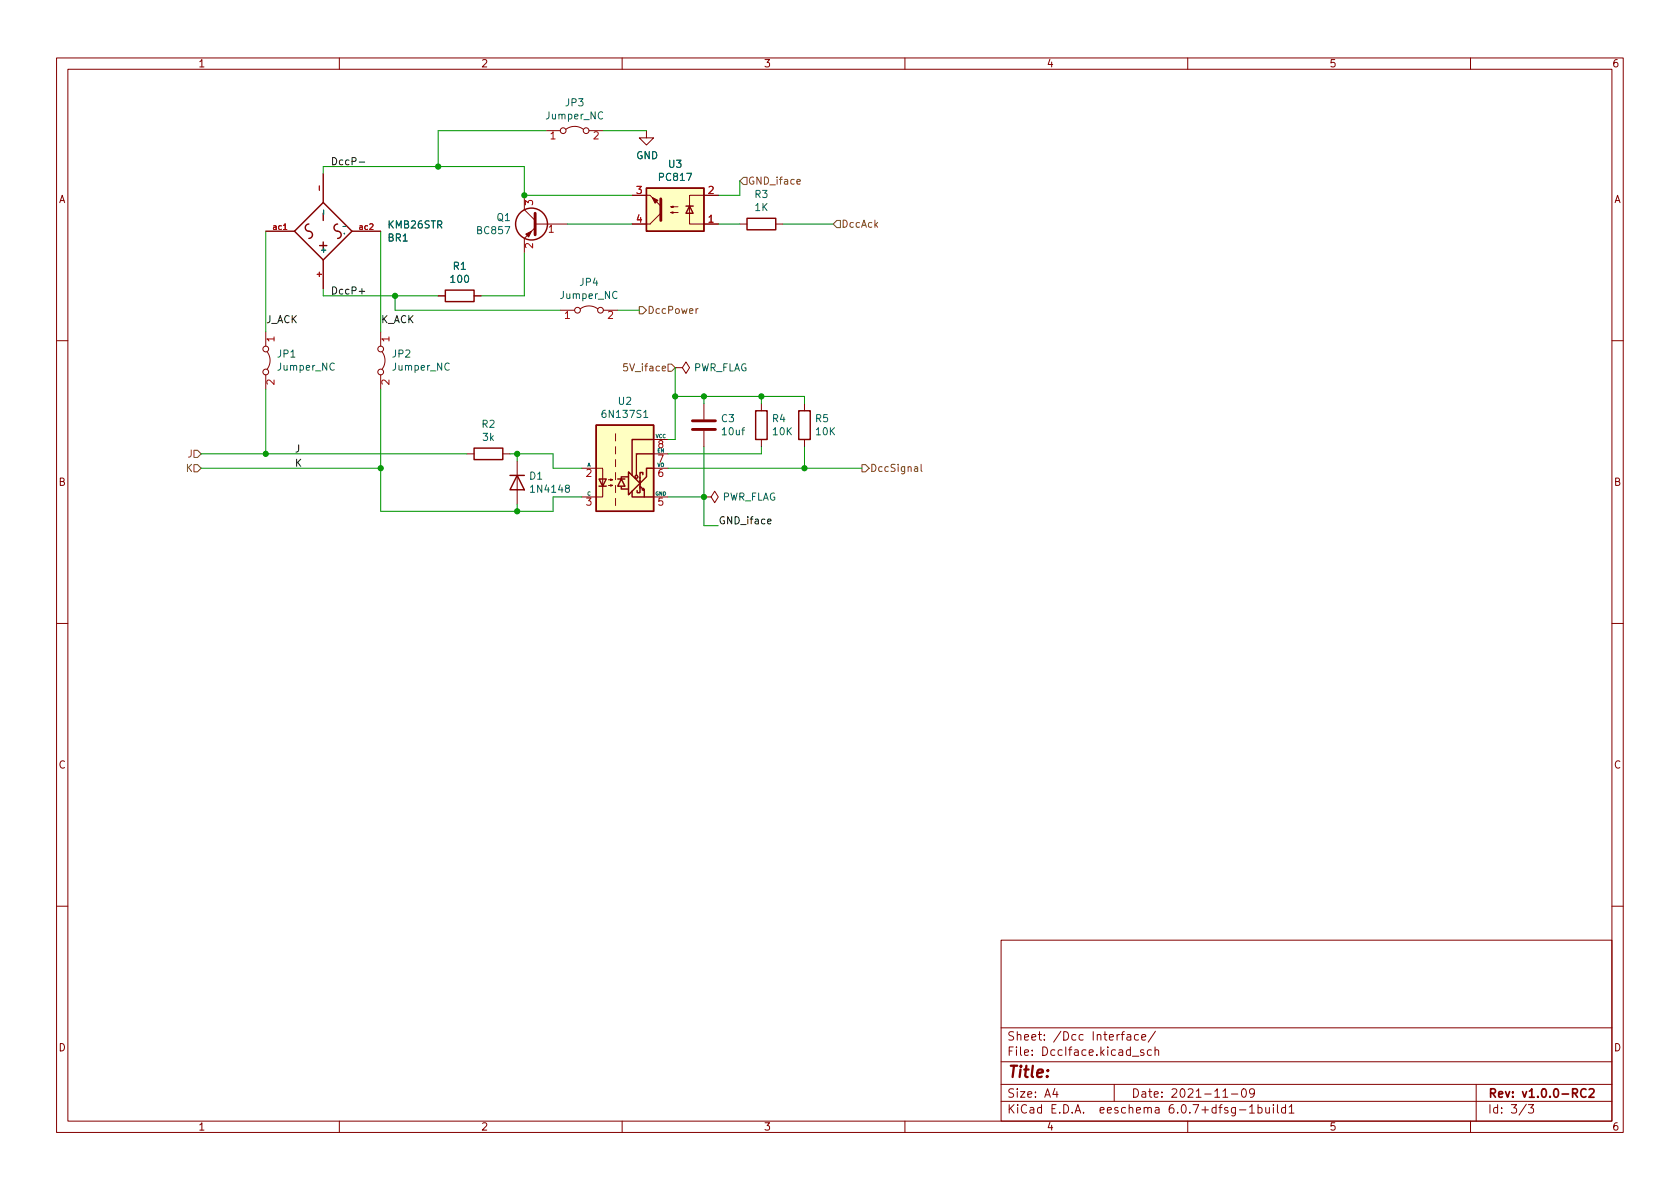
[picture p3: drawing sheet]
<svg xmlns="http://www.w3.org/2000/svg" width="297mm" height="210mm" viewBox="0 0 297 210" stroke-linecap="round" stroke-linejoin="round" font-family="sans-serif">
<g fill="none" stroke="#840000" stroke-width=".18">
<path d="M10 10.2h277v190.1h-277zM12 12.2h273v186.1h-273zM60 10.2v2M110 10.2v2M160 10.2v2M210 10.2v2M260 10.2v2M57.1 30.7v5.1M92.7 34.5v2.6l1.9 1.9M94.6 39.6h5.7M96.5 23.1h2.6M100.1 22.9a2.54 2.54 0 0 1 3 0"/>
<path d="M104.1 23.1h2.6M111.8 34.5h3.1M114.3 23.1v1.3h1.3l-1.3 1.2-1.3-1.2h1.3M116.8 37.7l-1.9 1.9h-3.1M118.6 36.6l.4 .1v-.3l-.4 .2h1.3M118.6 37.6l.4 .1v-.2l-.4 .1h1.3M127 34.5h-5.1v5.1h5.1M130.8 39.6h1.3M137.2 39.6h1.2M47 40.9h5.1M47 58.7v2.5M57.1 46v5"/>
<path d="M62.2 40.9h5.1M67.3 58.7v2.5M77.5 52.3h1.2M83.8 52.3h1.3M94.6 40.3l-1.9 1.9v2.5M99.1 54.9h2.5M102.6 54.6a2.54 2.54 0 0 1 3.1 0M106.7 54.9h2.5M10 60.2h2M47 66.3v2.5M47.2 62.2a2.54 2.54 0 0 1 0 3.1M67.3 66.3v2.5"/>
<path d="M67.6 62.2a2.54 2.54 0 0 1 0 3.1M108.8 76.7v1.3M108.8 79v1.3M115.6 77.7h2.5M119.4 65h1.2l.7-1 .6 1-.6 1-.7-1M119.4 65h.1M124.5 71.4v2.8M124.5 76.2v2.8M134.6 71.4v1.2M134.6 77.7v1.3M142.2 71.4v1.2M142.2 77.7v1.3"/>
<path d="M285 60.2h2M82.5 80.3h1.3M88.9 80.3h1.3M91.4 81.5v7.6M102.9 82.8h3.7v5.1h-3.7M107.6 85.8h.7l-.4 .2v-.3l.4 .1M107.6 84.8h.7l-.4 .2v-.3l.4 .1M108.8 81.3v1.2M108.8 83.6v1.2M108.8 85.8v1.3M108.8 88.1v1.3M115.6 82.8h2.5"/>
<path d="M115.6 87.9h2.5M115.6 80.3h2.5M124.5 87.9h1.2l.7-1 .6 1-.6 1-.7-1M124.5 87.9h.1M10 110.2h2M285 110.2h2M10 160.2h2M177 166.3h108v32h-108zM285 160.2h2M60 198.3v2M110 198.3v2M160 198.3v2"/>
<path d="M177 194.8h108M177 191.8h108M177 187.8h108M177 181.8h108M186.5 192.5l-.4 1h1M186.9 193v1M197 191.8v3M199.3 183h.6v.9M199.9 183.3l-.5 .1a.29 .29 0 0 0-.2 .2 .29 .29 0 0 0 .2 .3h.5M200.2 186.8h1.2M201.3 183l-.4-.1-.3 .3v.4l.1 .3h.6M201.9 183.4l.7-.1-.1-.3-.4-.1-.2 .2v.8h.6"/>
<path d="M202.2 185.7l-.3-.1-.3 .2 .1 .3 .5 .1v.4h-.6M203.6 185.7l-.5-.1-.2 .3v.4l.1 .3h.6M204.2 185.8l.2-.2 .4 .1 .1 .9M204.2 185.1v1.5M204.3 182.4l-1.3 1.9M210 198.3v2M216.2 194h.9M217.7 193.5h1.2M219.1 196.3h1.2M219.7 192.6l.2-.1a.81 .81 0 0 1 .5 .7 .81 .81 0 0 1-.3 .8h-.1a.81 .81 0 0 1-.6-.6 .81 .81 0 0 1 .3-.8zM220.9 195.8l.5-.5v1.5M220.9 196.8h.9"/>
<path d="M221.8 193.2l-.3 .3-.4-.1-.2-.2 .2-.6 .4-.1 .2 .2a.99 .99 0 0 1-.3 1.3h-.3M222.4 195.9l.5-.1 .2 .3v.4l-.1 .3h-.6M222.4 195.3v1.5M223.8 195.8l.1 1h.3l.2-.1M224.4 195.8v1M225.1 195.3v.2M225.1 195.8v1M225.9 195.3v1.3l.2 .2M227.3 195.9l-.4-.1-.3 .3v.4l.1 .3h.6M227.3 195.3v1.5M227.9 195.8l.5-.5v1.5M227.9 196.8h.9"/>
<path d="M260 198.3v2M261 191.8v6.5M269.9 195.3l-1.3 1.9M270.2 195.3h1l-.6 .6 .5 .1v.7l-.2 .1h-.5l-.2-.1"/>
<circle cx="99.6" cy="23.1" r=".51"/>
<circle cx="103.6" cy="23.1" r=".51"/>
<circle cx="102.1" cy="54.9" r=".51"/>
<circle cx="106.2" cy="54.9" r=".51"/>
<circle cx="47" cy="61.7" r=".51"/>
<circle cx="47" cy="65.8" r=".51"/>
<circle cx="67.3" cy="65.8" r=".51"/>
<circle cx="67.3" cy="61.7" r=".51"/>
</g>
<path d="M280.4 192.7a.6 .6 0 0 0-.7 0 .6 .6 0 0 0-.2 .7 .56 .56 0 0 0 .3 .6 .56 .56 0 0 0 .6-.1M281 192.7l.6-.2 .2 .2v.3l-.9 1h.9" fill="none" stroke="#840000" stroke-width=".3"/>
<g fill="#ffffc2" stroke="#ffffc2" stroke-width=".18">
<path d="M105.4 75.2h10.2v15.2h-10.2z"/>
<path d="M114.3 33.3h10.2v7.6h-10.2z"/>
</g>
<g fill="none" stroke="#840000" stroke-width=".25">
<path d="M54.6 39.6a.67 .67 0 0 0-.6 .8 .67 .67 0 0 0 .8 .5 .64 .64 0 0 1 .4 .7 .64 .64 0 0 1-.6 .6M57.1 35.8l5.1 5.1-5.1 5.1-5-5.1zM57.1 37.7v1.3M59.7 39.6a.64 .64 0 0 0-.6 .7 .64 .64 0 0 0 .6 .6M114.3 33.3h10.2v7.6h-10.2zM121.3 36.4h1.3M121.9 36.4l.7 1.3h-1.3zM132.1 38.6h5.1v2h-5.1zM56.5 43.4h1.3M57.1 42.8v1.3M78.7 51.3h5.1v2h-5.1zM83.8 79.2h5.1v2.1h-5.1z"/>
<path d="M105.4 75.2h10.2v15.2h-10.2zM115.6 77.7h-3.8v6.4M133.6 72.6h2v5.1h-2zM141.2 72.6h2.1v5.1h-2.1zM90.2 84.1h2.5M91.4 84.1l1.3 2.5h-2.5zM105.9 84.7h1.3l-.6 1.3zM105.9 86h1.3M109.2 84.7h1.3M109.9 86.1v.4h1.2M109.9 84.7l.6 1.3h-1.3zM111 84.3h-1.1v.4"/>
<path d="M111.1 83.4l2.1 2.1-2.1 2zM111.8 86.9v1h3.8M113.2 86.1v1h-.6v-.4M113.2 86l.7 .7-.1-.3-.3 .2 .4 .1v1.2M113.2 84.4v2M113.7 83.9v-.3h-.5v1M115.6 80.3h-3.1v3.8M115.6 82.8h-1.3v1.5l-1 1"/>
<circle cx="94" cy="39.6" r="2.82"/>
<circle cx="112.5" cy="84.3" r=".25"/>
</g>
<path d="M57.2 37.1v.8M113.8 73.8h.7" fill="none" stroke="#006464" stroke-width=".18"/>
<path d="M94.6 37.7v3.8M116.8 35.2v3.8M122.4 75.9h4.1M122.4 74.4h4.1" fill="none" stroke="#840000" stroke-width=".51"/>
<g fill="#840000" stroke="#840000" stroke-width=".18">
<path d="M114.9 34.5l1.9 1.9z"/>
<path d="M115.3 34.9l1 .5-.5 .5z"/>
<path d="M93 41.4l1-.5-.5 1z"/>
</g>
<g fill="none" stroke="#725600" stroke-width=".18">
<path d="M131.4 31.4h.7v1.2h-.7l-.6-.6zM140.9 32.1l.6-.1v-.2l-.4-.1-.2 .2 .1 .6h.5M148 39h.6v1.3h-.6l-.7-.7zM113 54.2h.7l.6 .7-.6 .6h-.7zM123.4 54.6l-.3 .2M34.3 79.6h.6l.7 .7-.7 .6h-.6zM110.9 64.3h-.6v.6l.1-.1 .5 .1 .1 .1-.1 .5-.2 .1-.4-.1M118.1 64.4h.6l.7 .6-.7 .7h-.6zM34.3 82.2h.6l.7 .6-.7 .6h-.6zM152.4 82.2h.6l.7 .6-.7 .6h-.6zM161.7 82.6h.5l.1 .8M162.3 82.8l-.5 .1-.2 .2 .2 .3 .5-.1"/>
<path d="M162.9 82.1v1.1l.1 .2"/>
</g>
<path d="M63.5 28.7h1M63.5 51.5h1M135.7 92.2l.6-.1v-.2l-.4-.1-.2 .2 .1 .6h.5" fill="none" stroke="#0f0f0f" stroke-width=".18"/>
<g fill="none" stroke="#009600" stroke-width=".18">
<path d="M57.1 30.7v-1.2h35.6v5h19.1M96.5 23.1h-19v6.4M100.3 39.6h11.5M106.7 23.1h7.6M127 39.6h3.8M130.8 32v2.5h-3.8M138.4 39.6h8.9M47 40.9v17.8M57.1 51v1.3h20.4M67.3 40.9v17.8M69.8 52.3v2.6h29.3M92.7 44.7v7.6h-7.6"/>
<path d="M109.2 54.9h3.8M47 68.8v11.5M67.3 68.8v21.6h30.5v-2.5h5.1M119.4 70.1h22.8v1.3M119.4 65v12.7h-1.3M124.5 70.1v1.3M124.5 79v14h2.5M134.6 79v1.3h-16.5M134.6 70.1v1.3M142.2 79v3.8M35.6 80.3h46.9M35.6 82.8h31.7"/>
<path d="M90.2 80.3h7.6v2.5h5.1M91.4 80.3v1.2M91.4 89.1v1.3M118.1 82.8h34.3M118.1 87.9h6.4"/>
</g>
<g fill="#009600" stroke="#009600" stroke-width=".18">
<circle cx="91.4" cy="90.4" r=".46"/>
<circle cx="91.4" cy="80.3" r=".46"/>
<circle cx="69.8" cy="52.3" r=".46"/>
<circle cx="47" cy="80.3" r=".46"/>
<circle cx="77.5" cy="29.5" r=".46"/>
<circle cx="67.3" cy="82.8" r=".46"/>
<circle cx="92.7" cy="34.5" r=".46"/>
<circle cx="124.5" cy="70.1" r=".46"/>
<circle cx="134.6" cy="70.1" r=".46"/>
<circle cx="119.4" cy="70.1" r=".46"/>
<circle cx="124.5" cy="87.9" r=".46"/>
<circle cx="142.2" cy="82.8" r=".46"/>
</g>
<text font-size="2.8" fill="#840000" x="178" y="190.6">Title:</text>
<g font-size="2.1" fill="#840000">
<text x="178" y="184">Sheet: /Dcc Interface/</text>
<text x="178" y="186.7">File: DccIface.kicad_sch</text>
<text x="178" y="196.9">KiCad E.D.A. eeschema 6.0.7+dfsg-1build1</text>
<text x="178" y="194.1">Size: A4</text>
<text x="200" y="194.1">Date: 2021-11-09</text>
<text x="263" y="194.1">Rev: v1.0.0-RC2</text>
<text x="263" y="196.9">Id: 3/3</text>
</g>
<g font-size="1.8" fill="#840000">
<text x="35" y="11.9">1</text>
<text x="85" y="11.9">2</text>
<text x="135" y="11.9">3</text>
<text x="185" y="11.9">4</text>
<text x="235" y="11.9">5</text>
<text x="285" y="11.9">6</text>
<text x="10.3" y="35.9">A</text>
<text x="285.3" y="35.9">A</text>
<text x="10.3" y="85.9">B</text>
<text x="285.3" y="85.9">B</text>
<text x="10.3" y="135.9">C</text>
<text x="285.3" y="135.9">C</text>
<text x="10.3" y="185.9">D</text>
<text x="285.3" y="185.9">D</text>
<text x="35" y="199.9">1</text>
<text x="85" y="199.9">2</text>
<text x="135" y="199.9">3</text>
<text x="185" y="199.9">4</text>
<text x="235" y="199.9">5</text>
<text x="285" y="199.9">6</text>
</g>
<g font-size="1.8" fill="#006464">
<text x="96.6" y="21.1">Jumper_NC</text>
<text x="100" y="18.8">JP3</text>
<text x="112.5" y="28.1">GND</text>
<text x="118.2" y="29.7">U3</text>
<text x="116.7" y="32">PC817</text>
<text x="133.5" y="35">R3</text>
<text x="68.7" y="40.4">KMB26STR</text>
<text x="84.5" y="41.4">BC857</text>
<text x="87.9" y="39.1">Q1</text>
<text x="133.5" y="37.3">1K</text>
<text x="68.6" y="42.7">BR1</text>
<text x="80.1" y="47.7">R1</text>
<text x="79.8" y="50">100</text>
<text x="99.2" y="52.9">Jumper_NC</text>
<text x="102.6" y="50.5">JP4</text>
<text x="49.1" y="63.2">JP1</text>
<text x="49.2" y="65.5">Jumper_NC</text>
<text x="69.4" y="63.2">JP2</text>
<text x="69.5" y="65.5">Jumper_NC</text>
<text x="122.5" y="65.7">PWR_FLAG</text>
<text x="109.4" y="71.6">U2</text>
<text x="85.2" y="75.6">R2</text>
<text x="85.4" y="77.9">3k</text>
<text x="106.8" y="73.9">6N137S1</text>
<text x="127.6" y="74.6">C3</text>
<text x="127.8" y="77">10uf</text>
<text x="136.6" y="74.6">R4</text>
<text x="136.7" y="77">10K</text>
<text x="144.2" y="74.6">R5</text>
<text x="144.3" y="77">10K</text>
<text x="93.7" y="84.8">D1</text>
<text x="94.1" y="87.1">1N4148</text>
<text x="127.5" y="88.5">PWR_FLAG</text>
</g>
<g font-size="1.8" fill="#0f0f0f">
<text x="58.4" y="29.2">DccP-</text>
<text x="58.4" y="52.1">DccP+</text>
<text x="47" y="57.1">J_ACK</text>
<text x="67.3" y="57.1">K_ACK</text>
<text x="52.1" y="82.5">K</text>
<text x="52.1" y="80">J</text>
<text x="127" y="92.7">GND_iface</text>
</g>
<g font-size="1.8" fill="#a90000">
<text x="97.3" y="24.6">1</text>
<text x="104.9" y="24.6">2</text>
<text x="112.5" y="34.3">3</text>
<text x="125.2" y="34.3">2</text>
<text x="94.2" y="36.3" transform="rotate(-90 94.2 36.3)">3</text>
<text x="97" y="41.1">1</text>
<text x="112.5" y="39.4">4</text>
<text x="125.2" y="39.4">1</text>
<text x="94.2" y="43.9" transform="rotate(-90 94.2 43.9)">2</text>
<text x="99.8" y="56.4">1</text>
<text x="107.5" y="56.4">2</text>
<text x="48.5" y="60.4" transform="rotate(-90 48.5 60.4)">1</text>
<text x="68.8" y="60.4" transform="rotate(-90 68.8 60.4)">1</text>
<text x="48.5" y="68.1" transform="rotate(-90 48.5 68.1)">2</text>
<text x="68.8" y="68.1" transform="rotate(-90 68.8 68.1)">2</text>
<text x="116.3" y="81.8">7</text>
<text x="116.3" y="79.2">8</text>
<text x="103.6" y="84.3">2</text>
<text x="103.6" y="89.4">3</text>
<text x="116.3" y="89.4">5</text>
<text x="116.3" y="84.3">6</text>
</g>
<g font-size="1.8" fill="#725600">
<text x="132.2" y="32.6">GND_iface</text>
<text x="148.7" y="40.3">DccAck</text>
<text x="114.4" y="55.5">DccPower</text>
<text x="110.8" y="65.7">5V_iface</text>
<text x="32.9" y="83.4">K</text>
<text x="33.2" y="80.9">J</text>
<text x="153.8" y="83.4">DccSignal</text>
</g>
<g font-size="1.4" fill="#a90000">
<text x="56.9" y="33.5" transform="rotate(-90 56.9 33.5)">-</text>
<text x="48.3" y="40.6">ac1</text>
<text x="63.6" y="40.6">ac2</text>
<text x="56.9" y="48.9" transform="rotate(-90 56.9 48.9)">+</text>
</g>
<g font-size="1.4" fill="#006464">
<text x="59.7" y="41.4">~{.}</text>
<text x="57.7" y="45" transform="rotate(-90 57.7 45)">+</text>
</g>
<g font-size=".9" fill="#006464">
<text x="115.9" y="77.5">VCC</text>
<text x="103.8" y="82.5">A</text>
<text x="116.2" y="82.5">VO</text>
<text x="116.2" y="80">EN</text>
<text x="103.8" y="87.6">C</text>
<text x="115.9" y="87.6">GND</text>
</g>
</svg>
